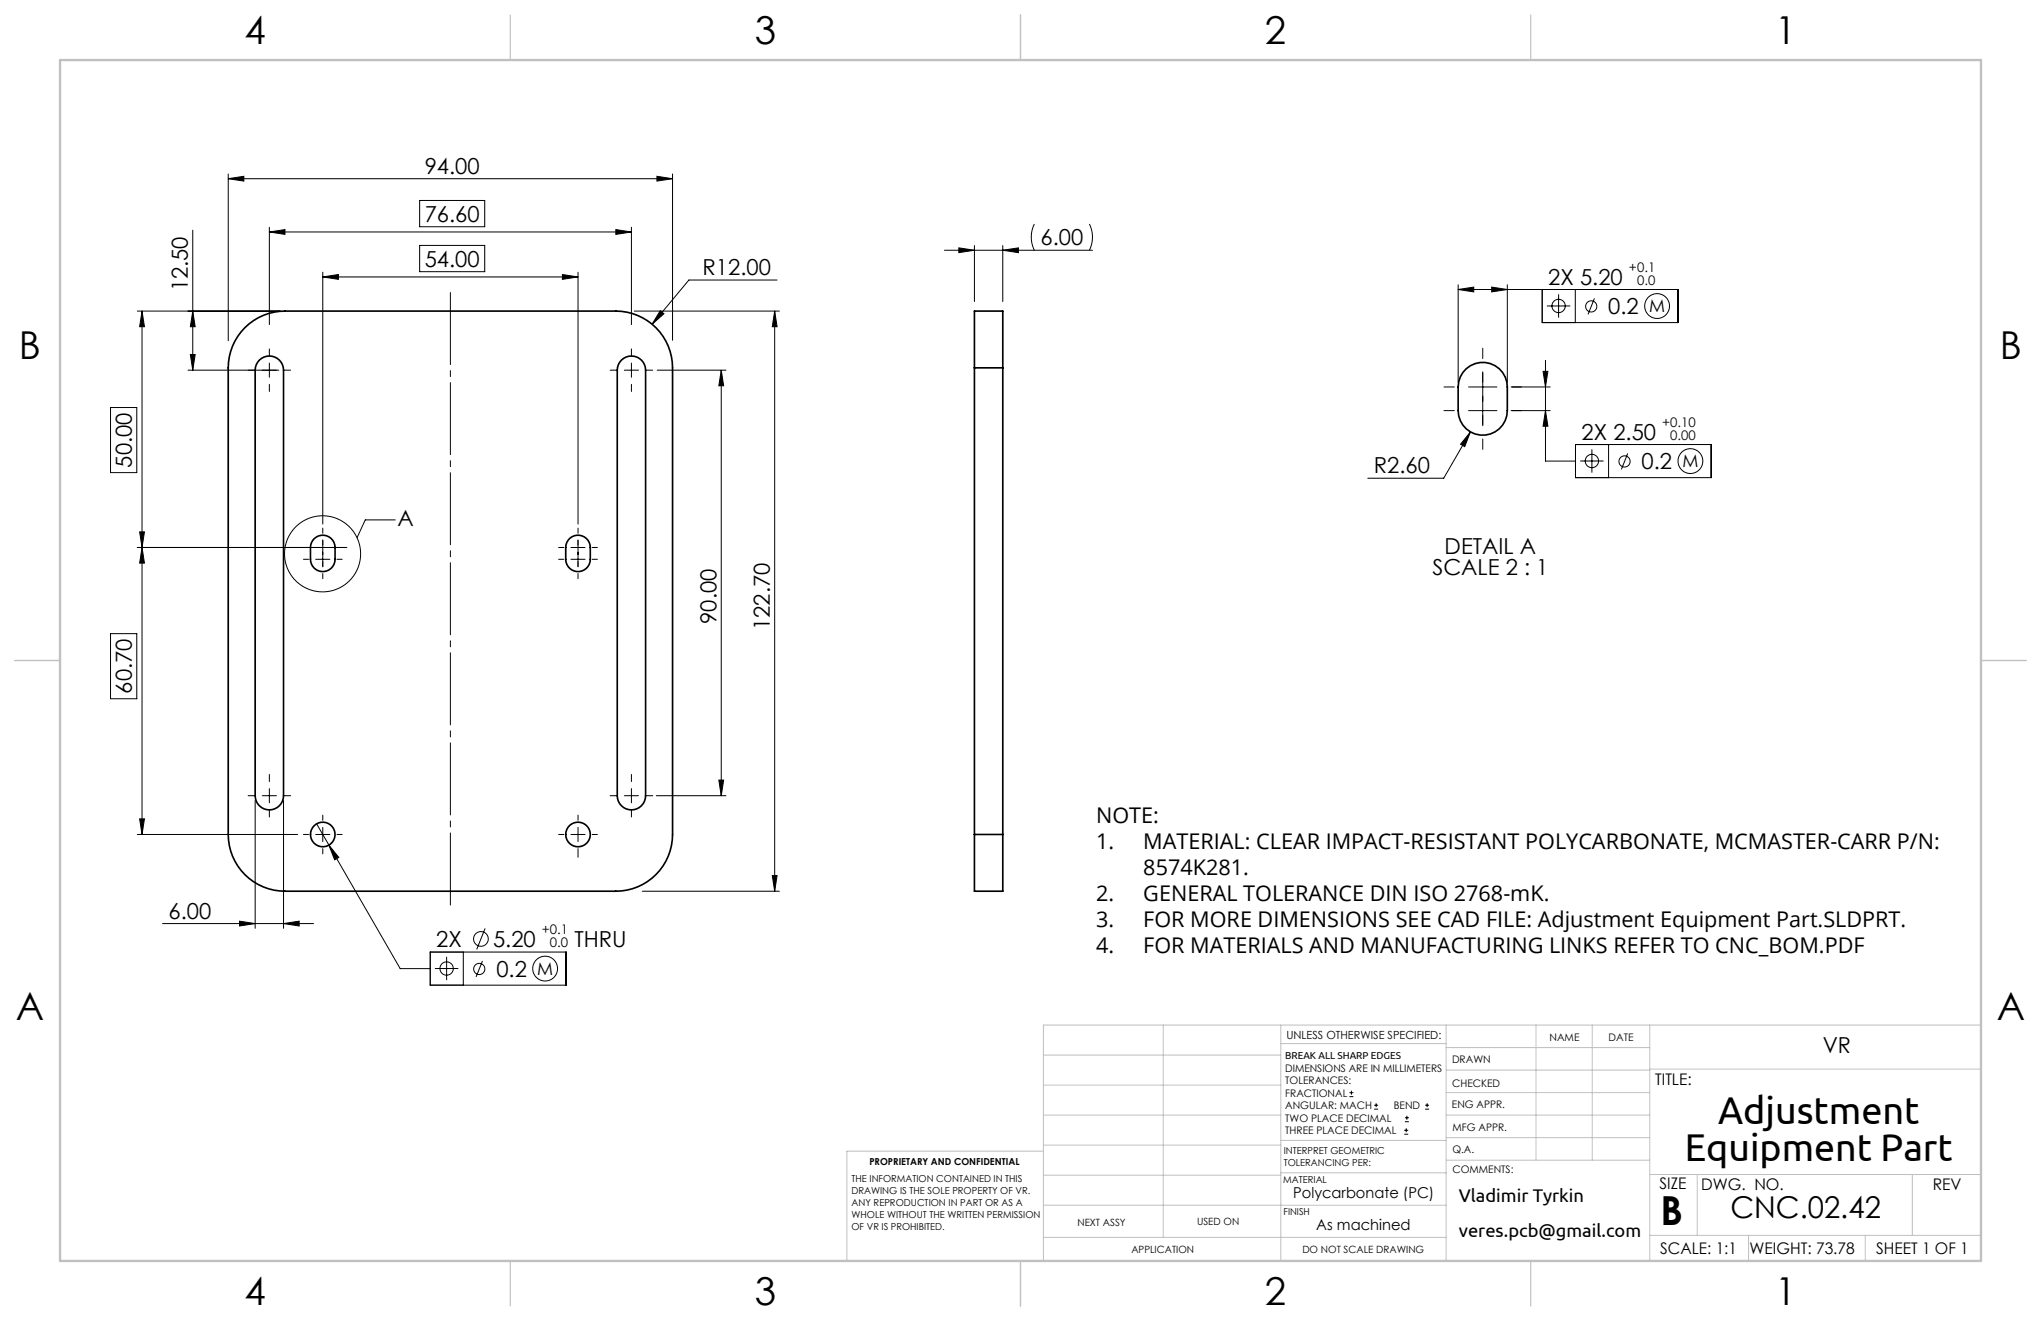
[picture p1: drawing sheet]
<svg xmlns="http://www.w3.org/2000/svg" width="432mm" height="279mm" viewBox="0 0 432 279" stroke-linecap="round" stroke-linejoin="round" font-family="sans-serif">
<g fill="none" stroke="#000" stroke-width=".21">
<path d="M48.3 37.8l3.3-.5v1zM48.3 36.8v35.3M48.3 37.8h94M139 37.3l3.3 .5-3.3 .5zM142.3 36.8v35.2M40.8 48.7v29.6M57 48.1v20.6M57 49.1h76.6M57 49.1l3.3-.5v1zM68.3 58.6l3.3-.5v1zM68.3 57.6v53.2M68.3 58.6h54"/>
<path d="M88.8 42.4h13.8v5.6h-13.8zM88.8 51.9h13.8v5.6h-13.8zM119 58.1l3.3 .5-3.3 .5zM122.3 57.6v53.2M130.3 48.6l3.3 .5-3.3 .5zM133.6 48.1v20.6M164.4 59.2h-18.7l-7.7 9.4M199.8 52.9h31.3M202.9 52.4l3.3 .5-3.3 .5zM206.2 51.9v11.9M212.2 52.9l3.3-.5v1zM212.2 51.9v11.9"/>
<path d="M218.8 47.4a6.2 6.2 0 0 0 0 5.5M230.5 47.4a6.2 6.2 0 0 1 0 5.5M29.1 65.8h30.2M30.1 65.8v110.7M30.1 65.8l.5 3.3h-1.1zM39.8 78.3h19.2M40.3 75h1l-.5 3.3zM40.8 65.8l.5 3.3h-1zM57 76.8v3M132.1 78.3h3M133.6 76.8v3M134.2 65.8h30.7"/>
<path d="M139 78.3h14.6M139.7 65.7l.8 .7-2.5 2.2zM152.6 78.3l.5 3.3h-1zM152.6 78.3v90M163.9 65.8l.5 3.3h-1zM163.9 65.8v122.7M308.5 61.2l3.3-.5v1zM308.5 60.2v20.6M313.7 78.8v11M315.6 60.7l3.3 .5-3.3 .5zM318.9 60.2v20.6M326.3 61.2v7h28.7v-7h-46.5"/>
<path d="M326.5 78.5h1l-.5 3.3zM327 76.2v21.3h6.3M327.3 64.7h4.9M329.7 62.2v5M333.3 61.2v7M337.3 63.1l-1.3 3.4M23.4 86.2h5.5v13.8h-5.5zM310.7 86.8h6M310.7 81.8h6M311.1 91.4l-1.2 3.1-.9-.5zM311.1 91.4l-5.7 9.7h-16M319.9 86.8h8.1"/>
<path d="M319.9 81.8h8.1M327 86.8l.5 3.3h-1zM333.3 94h28.8v7h-28.8zM334.3 97.5h5M336.8 95v5M340.3 94v7M344.4 95.9l-1.4 3.4M29.5 112.5h1.1l-.5 3.3zM30.1 115.8l.5 3.3h-1.1zM66.8 118.3h3M68.3 114.3v5.5M73.4 115.8h-44.3"/>
<path d="M83.6 110h-6.3l-1.8 3.7M120.8 118.3h3M120.8 115.8h3M122.3 114.3v5.5M23.4 134h5.5v13.8h-5.5zM29.1 176.5h33.9M29.5 173.2h1.1l-.5 3.3zM54 169.3v27M55.5 168.3h3M57 166.8v3M60 169.3v27M66.8 176.5h3"/>
<path d="M67 174.2l2.6 4.5M68.3 175v3M69.6 178.7l2.1 2.7-.9 .5zM69.6 178.7l15.1 26.2h6.3M120.8 176.5h3M122.3 175v3M132.1 168.3h3M133.6 166.8v3M138.8 168.3h14.8M152.1 165h1l-.5 3.3zM34.4 195.3h31.9M50.7 194.8l3.3 .5-3.3 .5z"/>
<path d="M60 195.3l3.3-.5v1zM102.6 196.4l-1.7 4.4M135.9 188.5h29M163.4 185.2h1l-.5 3.3zM91 201.4h28.8v7h-28.8zM92 204.8h5M94.5 202.4v4.9M98 201.4v7M102.1 203.2l-1.4 3.4M285.5 231.9h.8M285.5 231.1h.8M285.9 230.7v.8"/>
<path d="M290.7 234.6h.9M290.7 233.8h.9M291.1 233.3v.9M297.1 239.9h.8M297.1 239.1h.8M297.2 237.3h.9M297.2 236.4h.9M297.5 238.6v.9M297.6 236v.8M301.5 234.6h.8M301.5 233.8h.8M301.9 233.3v.9"/>
<circle cx="329.7" cy="64.7" r="1.41"/>
<circle cx="336.6" cy="64.8" r="1.18"/>
<circle cx="350.6" cy="64.7" r="2.63"/>
<circle cx="336.8" cy="97.5" r="1.41"/>
<circle cx="343.7" cy="97.6" r="1.18"/>
<circle cx="357.6" cy="97.5" r="2.63"/>
<circle cx="68.2" cy="117.1" r="8"/>
<circle cx="101.7" cy="198.6" r="1.56"/>
<circle cx="94.5" cy="204.8" r="1.41"/>
<circle cx="101.4" cy="204.9" r="1.18"/>
<circle cx="115.3" cy="204.9" r="2.63"/>
</g>
<path d="M95.3 61.8v129.7" fill="none" stroke="#000" stroke-width=".21" stroke-dasharray="15.2 1.3 1.3 1.3" stroke-dashoffset="-.1"/>
<g fill="none" stroke="#000" stroke-width=".21" stroke-dasharray="15.2 1.3 1.3 1.3">
<path d="M54 78.3h-1.5M57 75.3v-1.5M60 78.3h1.5M130.6 78.3h-1.5M133.6 75.3v-1.5M136.6 78.3h1.5M313.7 75.8v-2.2M57 81.3v1.5M133.6 81.3v1.5M307.7 86.8h-2.2M307.7 81.8h-2.2M313.7 80.8v-2.2"/>
<path d="M313.7 92.8v2.2M313.7 87.8v2.2M319.7 86.8h2.2M319.7 81.8h2.2M65.3 115.8h-1.1M65.3 118.3h-1.1M68.3 112.8v-1.1M68.3 118.8v1.1M68.3 115.3v-1.1M71.3 115.8h1.1M71.3 118.3h1.1M119.3 118.3h-1.1"/>
<path d="M119.3 115.8h-1.1M122.3 115.3v-1.1M122.3 112.8v-1.1M122.3 118.8v1.1M125.3 118.3h1.1M125.3 115.8h1.1M68.3 121.3v1.1M122.3 121.3v1.1M54 168.3h-1.5M57 165.3v-1.5M57 171.3v1.5M60 168.3h1.5"/>
<path d="M65.3 176.5h-1.1M68.3 173.5v-1.1M68.3 179.5v1.1M71.3 176.5h1.1M119.3 176.5h-1.1M122.3 173.5v-1.1M122.3 179.5v1.8M125.3 176.5h1.1M130.6 168.3h-1.5M133.6 165.3v-1.5M133.6 171.3v1.5M136.6 168.3h1.5"/>
</g>
<g fill="none" stroke="#c0c0c0" stroke-width=".21">
<path d="M246.1 216.8v44.9M271 216.8v49.9M305.9 216.8v49.9M325 216.8v28.6M336.9 216.8v28.6M349 216.8v49.9M419.1 216.8h-198.3v49.9M220.8 235.9h50.2M220.8 229.5h50.2M220.8 223.2h50.2M271 220.7h34.9M305.9 231.1h43.1"/>
<path d="M305.9 226.3h43.1M305.9 221.6h43.1M305.9 235.9h43.1M349 226.1h70.1M220.8 248.6h50.2M220.8 242.2h50.2M220.8 254.9h50.2M220.8 243.5h-41.6v23.2M271 254.9h34.9M271 248.1h35.1M271 241.2h35.1M305.9 240.6h43.1"/>
<path d="M306.1 245.4h42.9M349 248.4h70.1M359.1 248.4v12.9M404.6 248.4v12.9M220.8 261.7h85.1M349 261.3h70.1M369.9 261.3v5.4M394.6 261.3v5.4"/>
</g>
<path d="M107.9 3.2v9.5M215.9 3.2v9.5M323.8 3.2v9.5M3.2 139.7h9.5M419.1 139.7h9.5M107.9 266.7v9.5M215.9 266.7v9.5M323.8 266.7v9.5" fill="none" stroke="#c0c0c0" stroke-width=".25"/>
<path d="M12.7 12.7h406.4v254h-406.4z" fill="none" stroke="#c0c0c0" stroke-width=".5"/>
<g fill="#000">
<path d="M119 58.1l3.3 .5-3.3 .5zM68.3 58.6l3.3-.5v1z"/>
<path d="M130.3 48.6l3.3 .5-3.3 .5zM57 49.1l3.3-.5v1z"/>
<path d="M139.7 65.7l-1.7 2.9 2.5-2.2zM69.6 178.7l1.2 3.2 .9-.5zM202.9 52.4l3.3 .5-3.3 .5zM212.2 52.9l3.3-.5v1zM326.5 78.5h1l-.5 3.3zM327 86.8l.5 3.3h-1zM315.6 60.7l3.3 .5-3.3 .5zM308.5 61.2l3.3-.5v1zM311.1 91.4l-2.1 2.6 .9 .5z"/>
<path d="M29.5 112.5h1.1l-.5 3.3zM30.1 65.8l.5 3.3h-1.1zM152.1 165h1l-.5 3.3zM152.6 78.3l.5 3.3h-1zM40.3 75h1l-.5 3.3zM40.8 65.8l.5 3.3h-1z"/>
<path d="M30.1 115.8l.5 3.3h-1.1zM29.5 173.2h1.1l-.5 3.3z"/>
<path d="M60 195.3l3.3-.5v1zM50.7 194.8l3.3 .5-3.3 .5zM139 37.3l3.3 .5-3.3 .5zM48.3 37.8l3.3-.5v1z"/>
<path d="M163.4 185.2h1l-.5 3.3zM163.9 65.8l.5 3.3h-1z"/>
</g>
<g fill="none" stroke="#000" stroke-width=".35">
<path d="M51.8 69.3a12 12 0 0 1 8.5-3.5h70a12 12 0 0 1 12 12v98.7a12 12 0 0 1-12 12h-70a12 12 0 0 1-12-12v-98.7a12 12 0 0 1 3.5-8.5zM54.9 76.2a3 3 0 0 1 3.2-.7 3 3 0 0 1 1.9 2.8v90a3 3 0 0 1-3 3 3 3 0 0 1-3-3v-90a3 3 0 0 1 .9-2.1zM131.5 76.2a3 3 0 0 1 3.2-.7 3 3 0 0 1 1.9 2.8v90a3 3 0 0 1-3 3 3 3 0 0 1-3-3v-90a3 3 0 0 1 .9-2.1zM206.2 77.8v-12h6v12M206.2 77.8h6M206.2 77.8v98.7M212.2 77.8v98.7M310.2 78a5.2 5.2 0 0 1 5.6-.9 5.2 5.2 0 0 1 3.1 4.7v5a5.2 5.2 0 0 1-5.2 5.2 5.2 5.2 0 0 1-5.2-5.2v-5a5.2 5.2 0 0 1 1.7-3.8zM66.5 113.9a2.6 2.6 0 0 1 2.8-.5 2.6 2.6 0 0 1 1.6 2.4 5.2 5.2 0 0 1-.5 4 2.6 2.6 0 0 1-2.9 1 2.6 2.6 0 0 1-1.8-2.5 5.2 5.2 0 0 1 .5-4zM120.5 113.9a2.6 2.6 0 0 1 2.8-.5 2.6 2.6 0 0 1 1.6 2.4 5.2 5.2 0 0 1-.5 4 2.6 2.6 0 0 1-2.9 1 2.6 2.6 0 0 1-1.8-2.5 5.2 5.2 0 0 1 .5-4zM206.2 176.5v12h6v-12M206.2 176.5h6"/>
<circle cx="68.3" cy="176.5" r="2.6"/>
<circle cx="122.3" cy="176.5" r="2.6"/>
</g>
<text font-size="8.5" x="351.3" y="259">B</text>
<g font-size="8.2">
<text x="363.5" y="237.7">Adjustment</text>
<text x="356.4" y="245.6">Equipment Part</text>
</g>
<g font-size="8.1">
<text x="51.7" y="9.3">4</text>
<text x="159.7" y="9.3">3</text>
<text x="267.6" y="9.3">2</text>
<text x="375.6" y="9.3">1</text>
<text x="4" y="76">B</text>
<text x="423.1" y="76">B</text>
<text x="3.3" y="215.7">A</text>
<text x="422.4" y="215.7">A</text>
<text x="51.7" y="276">4</text>
<text x="159.7" y="276">3</text>
<text x="267.6" y="276">2</text>
<text x="375.6" y="276">1</text>
</g>
<text font-size="6.3" x="366.1" y="257.6">CNC.02.42</text>
<g font-size="4.7">
<text x="89.8" y="36.8">94.00</text>
<text x="89.8" y="46.9">76.60</text>
<text x="220.1" y="51.9">6.00</text>
<text x="89.8" y="56.4">54.00</text>
<text x="148.6" y="58.2">R12.00</text>
<text x="39.8" y="61.6" transform="rotate(-90 39.8 61.6)">12.50</text>
<text x="327.6" y="60.2">2X 5.20</text>
<text x="340.3" y="66.5">0.2</text>
<text x="334.6" y="93">2X 2.50</text>
<text x="27.9" y="98.9" transform="rotate(-90 27.9 98.9)">50.00</text>
<text x="290.7" y="100.1">R2.60</text>
<text x="347.3" y="99.3">0.2</text>
<text x="84.1" y="111.2">A</text>
<text x="305.6" y="117.1">DETAIL A</text>
<text x="303" y="121.6">SCALE 2 : 1</text>
<text x="151.6" y="132" transform="rotate(-90 151.6 132)">90.00</text>
<text x="162.9" y="133.3" transform="rotate(-90 162.9 133.3)">122.70</text>
<text x="27.9" y="146.7" transform="rotate(-90 27.9 146.7)">60.70</text>
<text x="35.7" y="194.3">6.00</text>
<text x="92.3" y="200.3">2Х</text>
<text x="104.3" y="200.3">5.20</text>
<text x="121.5" y="200.3">THRU</text>
<text x="105" y="206.6">0.2</text>
<text x="385.6" y="222.6">VR</text>
</g>
<g font-size="4.6">
<text x="231.9" y="174">NOTE:</text>
<text x="231.9" y="179.5">1.</text>
<text x="241.9" y="179.5">MATERIAL: CLEAR IMPACT-RESISTANT POLYCARBONATE, MCMASTER-CARR P/N:</text>
<text x="241.9" y="185">8574K281.</text>
<text x="231.9" y="190.5">2.</text>
<text x="241.9" y="190.5">GENERAL TOLERANCE DIN ISO 2768-mK.</text>
<text x="231.9" y="196">3.</text>
<text x="241.9" y="196">FOR MORE DIMENSIONS SEE CAD FILE: Adjustment Equipment Part.SLDPRT.</text>
<text x="231.9" y="201.5">4.</text>
<text x="241.9" y="201.5">FOR MATERIALS AND MANUFACTURING LINKS REFER TO CNC_BOM.PDF</text>
</g>
<g font-size="3.9">
<text x="308.6" y="254.3">Vladimir Tyrkin</text>
<text x="308.6" y="261.6">veres.pcb@gmail.com</text>
</g>
<g font-size="3.7">
<text x="348.9" y="66">M</text>
<text x="355.9" y="98.8">M</text>
<text x="113.6" y="206.2">M</text>
</g>
<g font-size="3.4">
<text x="350.2" y="229.5">TITLE:</text>
<text x="351.1" y="251.6">SIZE</text>
<text x="359.9" y="251.6">DWG. NO.</text>
<text x="408.9" y="251.7">REV</text>
<text x="351.2" y="265.2">SCALE: 1:1</text>
<text x="370.1" y="265.3">WEIGHT: 73.78</text>
<text x="396.9" y="265.2">SHEET 1 OF 1</text>
</g>
<g font-size="3.2">
<text x="273.6" y="253.3">Polycarbonate (PC)</text>
<text x="278.5" y="260.1">As machined</text>
</g>
<g font-size="2.8">
<text x="344.6" y="57.6">+0.1</text>
<text x="346.3" y="60.3">0.0</text>
<text x="351.7" y="90.3">+0.10</text>
<text x="353.4" y="93.1">0.00</text>
<text x="114.7" y="197.6">+0.1</text>
<text x="116.4" y="200.3">0.0</text>
</g>
<text font-size="2.4" x="272.2" y="219.7">UNLESS OTHERWISE SPECIFIED:</text>
<g font-size="2.2">
<text x="327.8" y="220.1">NAME</text>
<text x="340.3" y="220.2">DATE</text>
<text x="271.9" y="226.6">DIMENSIONS ARE IN MILLIMETERS</text>
<text x="307.2" y="224.9">DRAWN</text>
<text x="271.9" y="229.3">TOLERANCES:</text>
<text x="271.9" y="231.9">FRACTIONAL</text>
<text x="307.3" y="229.8">CHECKED</text>
<text x="271.9" y="234.6">ANGULAR: MACH</text>
<text x="271.9" y="237.2">TWO PLACE DECIMAL</text>
<text x="271.9" y="239.9">THREE PLACE DECIMAL</text>
<text x="294.9" y="234.6">BEND</text>
<text x="307.2" y="234.5">ENG APPR.</text>
<text x="307.3" y="239.2">MFG APPR.</text>
<text x="307.3" y="243.9">Q.A.</text>
<text x="307.3" y="248.1">COMMENTS:</text>
</g>
<g font-size="2.1">
<text x="271.9" y="224.1">BREAK ALL SHARP EDGES</text>
<text x="227.9" y="259.2">NEXT ASSY</text>
<text x="253.3" y="259.2">USED ON</text>
<text x="239.3" y="265">APPLICATION</text>
<text x="275.5" y="265.1">DO NOT SCALE DRAWING</text>
</g>
<g font-size="2">
<text x="271.6" y="244.1">INTERPRET GEOMETRIC</text>
<text x="180.2" y="250">THE INFORMATION CONTAINED IN THIS</text>
<text x="183.9" y="246.4">PROPRIETARY AND CONFIDENTIAL</text>
<text x="271.5" y="250.2">MATERIAL</text>
<text x="271.6" y="246.6">TOLERANCING PER:</text>
<text x="180.2" y="252.5">DRAWING IS THE SOLE PROPERTY OF VR.</text>
<text x="180.2" y="255.1">ANY REPRODUCTION IN PART OR AS A</text>
<text x="180.2" y="257.6">WHOLE WITHOUT THE WRITTEN PERMISSION</text>
<text x="271.5" y="257">FINISH</text>
<text x="180.2" y="260.1">OF VR IS PROHIBITED.</text>
</g>
</svg>
